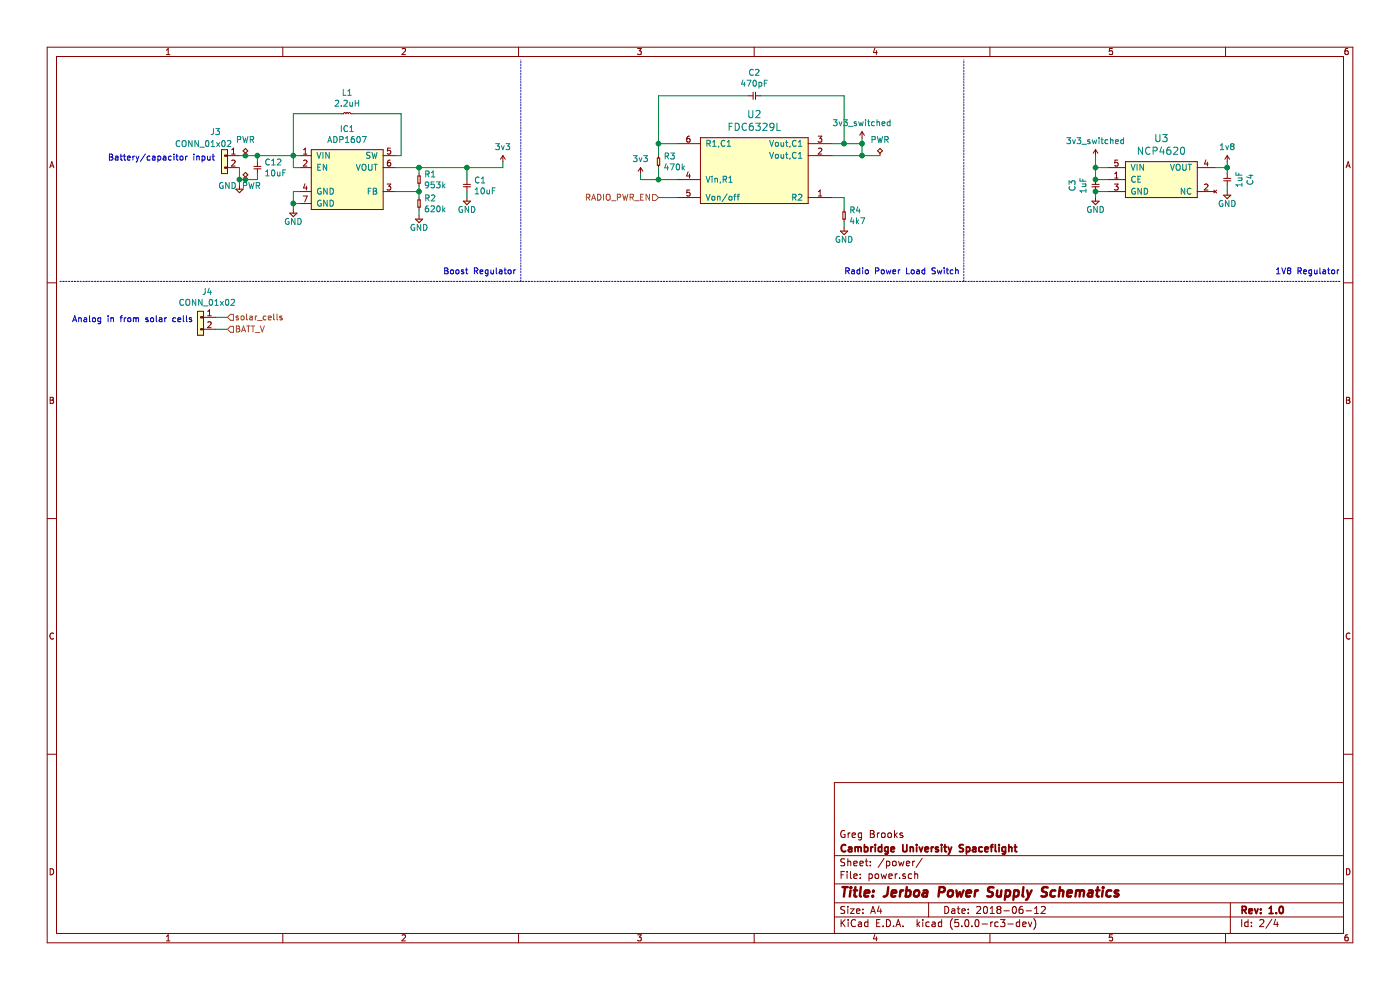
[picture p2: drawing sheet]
EESchema Schematic File Version 4
LIBS:jerboa-cache
EELAYER 26 0
EELAYER END
$Descr A4 11693 8268
encoding utf-8
Sheet 2 4
Title "Jerboa Power Supply Schematics"
Date "2018-06-12"
Rev "1.0"
Comp "Cambridge University Spaceflight"
Comment1 "Greg Brooks"
Comment2 ""
Comment3 ""
Comment4 ""
$EndDescr
$Comp
L agg-kicad:CONN_01x02 J3
U 1 1
P 1900 1300
F 0 "J3" H 1800 1500 50  0000 C CNN
F 1 "CONN_01x02" H 1700 1400 50  0000 C CNN
F 2 "agg:SIL-254P-02" H 1900 1300 50  0001 C CNN
F 3 "http://www.farnell.com/datasheets/2290158.pdf" H 1900 1300 50  0001 C CNN
F 4 "1593458" H 1900 1300 50  0001 C CNN "Farnell"
	1    1900 1300
	1    0    0    -1  
$EndComp
Text Notes 600  2700 0    50   ~ 0
Analog in from solar cells
Wire Wire Line
	1800 2750 1900 2750
Text HLabel 1900 2650 2    50   Input ~ 0
solar_cells
Wire Wire Line
	1900 2650 1800 2650
$Comp
L agg-kicad:GND #PWR023
U 1 1
P 2000 1550
F 0 "#PWR023" H 1870 1590 50  0001 L CNN
F 1 "GND" H 1900 1550 50  0000 C CNN
F 2 "" H 2000 1550 50  0001 C CNN
F 3 "" H 2000 1550 50  0001 C CNN
	1    2000 1550
	1    0    0    -1  
$EndComp
Wire Wire Line
	2000 1300 2050 1300
Text Notes 900  1350 0    50   ~ 0
Battery/capacitor input
$Comp
L agg-kicad:C C12
U 1 1
P 2150 1350
F 0 "C12" V 2154 1408 50  0000 L CNN
F 1 "10uF" V 2245 1408 50  0000 L CNN
F 2 "agg:0402" H 2150 1350 50  0001 C CNN
F 3 "" H 2150 1350 50  0001 C CNN
F 4 "2611904" H 2150 1350 50  0001 C CNN "Farnell"
	1    2150 1350
	0    1    1    0   
$EndComp
Wire Wire Line
	2150 1350 2150 1300
Connection ~ 2150 1300
Wire Wire Line
	2150 1450 2150 1500
$Comp
L agg-kicad:3v3 #PWR028
U 1 1
P 4200 1350
F 0 "#PWR028" H 4200 1460 50  0001 L CNN
F 1 "3v3" H 4200 1474 50  0000 C CNN
F 2 "" H 4200 1350 50  0001 C CNN
F 3 "" H 4200 1350 50  0001 C CNN
	1    4200 1350
	1    0    0    -1  
$EndComp
Wire Wire Line
	4200 1400 4200 1350
$Comp
L agg-kicad:CONN_01x02 J4
U 1 1
P 1700 2650
F 0 "J4" H 1731 2865 50  0000 C CNN
F 1 "CONN_01x02" H 1731 2774 50  0000 C CNN
F 2 "agg:SIL-254P-02" H 1700 2650 50  0001 C CNN
F 3 "http://www.farnell.com/datasheets/2290158.pdf" H 1700 2650 50  0001 C CNN
F 4 "1593458" H 1700 2650 50  0001 C CNN "Farnell"
	1    1700 2650
	1    0    0    -1  
$EndComp
Wire Wire Line
	2150 1300 2450 1300
$Comp
L agg-kicad:PWR #FLG02
U 1 1
P 2050 1300
F 0 "#FLG02" H 2050 1460 50  0001 C CNN
F 1 "PWR" H 2050 1434 50  0000 C CNN
F 2 "" H 2050 1300 50  0001 C CNN
F 3 "" H 2050 1300 50  0001 C CNN
	1    2050 1300
	1    0    0    -1  
$EndComp
Connection ~ 2050 1300
Wire Wire Line
	2050 1300 2150 1300
Text HLabel 1900 2750 2    50   Input ~ 0
BATT_V
$Comp
L adp1607:ADP1607 IC1
U 1 1
P 2900 1500
F 0 "IC1" H 2900 1925 50  0000 C CNN
F 1 "ADP1607" H 2900 1834 50  0000 C CNN
F 2 "Jerboa:LFCSP-2x2" H 2600 1100 50  0001 L CNN
F 3 "http://www.analog.com/media/en/technical-documentation/data-sheets/ADP1606_ADP1607.pdf" H 2600 1000 50  0001 L CNN
F 4 "2254940" H 2600 900 50  0001 L CNN "Farnell"
	1    2900 1500
	1    0    0    -1  
$EndComp
$Comp
L agg-kicad:L L1
U 1 1
P 2850 950
F 0 "L1" H 2900 1128 50  0000 C CNN
F 1 "2.2uH" H 2900 1037 50  0000 C CNN
F 2 "Jerboa:0806" H 2850 950 50  0001 C CNN
F 3 "" H 2850 950 50  0001 C CNN
F 4 "2520679" H 2850 950 50  0001 C CNN "Farnell"
	1    2850 950 
	1    0    0    -1  
$EndComp
$Comp
L agg-kicad:R R1
U 1 1
P 3500 1450
F 0 "R1" V 3504 1491 50  0000 L CNN
F 1 "953k" V 3595 1491 50  0000 L CNN
F 2 "agg:0402" H 3500 1450 50  0001 C CNN
F 3 "" H 3500 1450 50  0001 C CNN
F 4 "2141038" H 3500 1450 50  0001 C CNN "Farnell"
	1    3500 1450
	0    1    1    0   
$EndComp
$Comp
L agg-kicad:R R2
U 1 1
P 3500 1650
F 0 "R2" V 3504 1691 50  0000 L CNN
F 1 "620k" V 3595 1691 50  0000 L CNN
F 2 "agg:0402" H 3500 1650 50  0001 C CNN
F 3 "" H 3500 1650 50  0001 C CNN
F 4 "2073175" H 3500 1650 50  0001 C CNN "Farnell"
	1    3500 1650
	0    1    1    0   
$EndComp
$Comp
L agg-kicad:GND #PWR0103
U 1 1
P 3500 1800
F 0 "#PWR0103" H 3370 1840 50  0001 L CNN
F 1 "GND" H 3500 1700 50  0000 C CNN
F 2 "" H 3500 1800 50  0001 C CNN
F 3 "" H 3500 1800 50  0001 C CNN
	1    3500 1800
	1    0    0    -1  
$EndComp
$Comp
L agg-kicad:GND #PWR0105
U 1 1
P 2450 1750
F 0 "#PWR0105" H 2320 1790 50  0001 L CNN
F 1 "GND" H 2450 1650 50  0000 C CNN
F 2 "" H 2450 1750 50  0001 C CNN
F 3 "" H 2450 1750 50  0001 C CNN
	1    2450 1750
	1    0    0    -1  
$EndComp
Wire Wire Line
	2500 1600 2450 1600
Wire Wire Line
	2450 1600 2450 1700
Wire Wire Line
	2500 1700 2450 1700
Connection ~ 2450 1700
Wire Wire Line
	2450 1700 2450 1750
Wire Wire Line
	2500 1400 2450 1400
Wire Wire Line
	2450 1400 2450 1300
Connection ~ 2450 1300
Wire Wire Line
	2450 1300 2500 1300
Wire Wire Line
	3300 1600 3500 1600
Wire Wire Line
	3500 1600 3500 1550
Wire Wire Line
	3500 1650 3500 1600
Connection ~ 3500 1600
Wire Wire Line
	3500 1800 3500 1750
Wire Wire Line
	3300 1400 3500 1400
Wire Wire Line
	3500 1400 3500 1450
Wire Wire Line
	2950 950  3350 950 
Wire Wire Line
	3350 950  3350 1300
Wire Wire Line
	3350 1300 3300 1300
Wire Wire Line
	2850 950  2450 950 
Wire Wire Line
	2450 950  2450 1300
$Comp
L agg-kicad:C C1
U 1 1
P 3900 1500
F 0 "C1" V 3904 1558 50  0000 L CNN
F 1 "10uF" V 3995 1558 50  0000 L CNN
F 2 "agg:0402" H 3900 1500 50  0001 C CNN
F 3 "" H 3900 1500 50  0001 C CNN
F 4 "2611904" H 3900 1500 50  0001 C CNN "Farnell"
	1    3900 1500
	0    1    1    0   
$EndComp
$Comp
L agg-kicad:GND #PWR0106
U 1 1
P 3900 1650
F 0 "#PWR0106" H 3770 1690 50  0001 L CNN
F 1 "GND" H 3900 1550 50  0000 C CNN
F 2 "" H 3900 1650 50  0001 C CNN
F 3 "" H 3900 1650 50  0001 C CNN
	1    3900 1650
	1    0    0    -1  
$EndComp
Wire Wire Line
	3900 1600 3900 1650
Wire Wire Line
	3900 1500 3900 1400
Connection ~ 3900 1400
Wire Wire Line
	3900 1400 4200 1400
$Comp
L 3v3_switched:3v3_switched #PWR0107
U 1 1
P 7200 1150
F 0 "#PWR0107" H 7200 1260 50  0001 L CNN
F 1 "3v3_switched" H 7200 1274 50  0000 C CNN
F 2 "" H 7200 1150 50  0001 C CNN
F 3 "" H 7200 1150 50  0001 C CNN
	1    7200 1150
	1    0    0    -1  
$EndComp
$Comp
L FDC6329L:FDC6329L U2
U 1 1
P 6300 1300
F 0 "U2" H 6300 1647 60  0000 C CNN
F 1 "FDC6329L" H 6300 1541 60  0000 C CNN
F 2 "Jerboa:SuperSOT-6" H 6300 650 60  0001 C CNN
F 3 "http://www.farnell.com/datasheets/2285836.pdf" H 6300 750 60  0001 C CNN
F 4 "1652469" H 6300 550 60  0001 C CNN "Farnell"
	1    6300 1300
	1    0    0    -1  
$EndComp
Wire Wire Line
	6950 1300 7200 1300
Wire Wire Line
	7200 1300 7200 1200
Wire Wire Line
	6950 1200 7050 1200
Connection ~ 7200 1200
Wire Wire Line
	7200 1200 7200 1150
$Comp
L agg-kicad:R R3
U 1 1
P 5500 1300
F 0 "R3" V 5504 1341 50  0000 L CNN
F 1 "470k" V 5595 1341 50  0000 L CNN
F 2 "agg:0402" H 5500 1300 50  0001 C CNN
F 3 "" H 5500 1300 50  0001 C CNN
F 4 "9239553" H 5500 1300 50  0001 C CNN "Farnell"
	1    5500 1300
	0    1    1    0   
$EndComp
Text HLabel 5500 1650 0    50   Input ~ 0
RADIO_PWR_EN
Wire Wire Line
	5500 1650 5650 1650
$Comp
L agg-kicad:R R4
U 1 1
P 7050 1750
F 0 "R4" V 7054 1791 50  0000 L CNN
F 1 "4k7" V 7145 1791 50  0000 L CNN
F 2 "agg:0402" H 7050 1750 50  0001 C CNN
F 3 "" H 7050 1750 50  0001 C CNN
F 4 "2447187" H 7050 1750 50  0001 C CNN "Farnell"
	1    7050 1750
	0    1    1    0   
$EndComp
$Comp
L agg-kicad:GND #PWR0108
U 1 1
P 7050 1900
F 0 "#PWR0108" H 6920 1940 50  0001 L CNN
F 1 "GND" H 7050 1800 50  0000 C CNN
F 2 "" H 7050 1900 50  0001 C CNN
F 3 "" H 7050 1900 50  0001 C CNN
	1    7050 1900
	1    0    0    -1  
$EndComp
Wire Wire Line
	6950 1650 7050 1650
Wire Wire Line
	7050 1650 7050 1750
Wire Wire Line
	7050 1850 7050 1900
$Comp
L agg-kicad:3v3 #PWR0109
U 1 1
P 5350 1450
F 0 "#PWR0109" H 5350 1560 50  0001 L CNN
F 1 "3v3" H 5350 1574 50  0000 C CNN
F 2 "" H 5350 1450 50  0001 C CNN
F 3 "" H 5350 1450 50  0001 C CNN
	1    5350 1450
	1    0    0    -1  
$EndComp
Wire Wire Line
	5500 1300 5500 1200
Wire Wire Line
	5500 1200 5650 1200
Wire Wire Line
	5500 1400 5500 1500
Wire Wire Line
	5500 1500 5650 1500
Wire Wire Line
	5350 1450 5350 1500
Wire Wire Line
	5350 1500 5500 1500
Connection ~ 5500 1500
Wire Wire Line
	6250 800  5500 800 
Wire Wire Line
	5500 800  5500 1200
Connection ~ 5500 1200
Wire Wire Line
	6350 800  7050 800 
Wire Wire Line
	7050 800  7050 1200
Connection ~ 7050 1200
Wire Wire Line
	7050 1200 7200 1200
Wire Notes Line
	4350 2350 4350 500 
Wire Notes Line
	8050 2350 8050 500 
Text Notes 3700 2300 0    50   ~ 0
Boost Regulator
Text Notes 7050 2300 0    50   ~ 0
Radio Power Load Switch
$Comp
L agg-kicad:C C?
U 1 1
P 6250 800
AR Path="/5A37ABC3/5B4621D7" Ref="C?"  Part="1" 
AR Path="/5A37ABBB/5B4621D7" Ref="C2"  Part="1" 
F 0 "C2" H 6300 995 50  0000 C CNN
F 1 "470pF" H 6300 904 50  0000 C CNN
F 2 "agg:0402" H 6250 800 50  0001 C CNN
F 3 "" H 6250 800 50  0001 C CNN
F 4 "1327654" H 6250 800 50  0001 C CNN "Farnell"
	1    6250 800 
	1    0    0    -1  
$EndComp
Wire Wire Line
	3500 1400 3900 1400
Connection ~ 3500 1400
$Comp
L ncp4620:NCP4620 U3
U 1 1
P 9700 1500
F 0 "U3" H 9700 1847 60  0000 C CNN
F 1 "NCP4620" H 9700 1741 60  0000 C CNN
F 2 "agg:SC-70-5" H 9700 1100 60  0001 C CNN
F 3 "http://www.farnell.com/datasheets/1878393.pdf" H 9400 1200 60  0001 C CNN
F 4 "2464259" H 9700 1000 60  0001 C CNN "Farnell"
	1    9700 1500
	1    0    0    -1  
$EndComp
Wire Notes Line
	500  2350 11200 2350
Text Notes 10650 2300 0    50   ~ 0
1V8 Regulator
$Comp
L 3v3_switched:3v3_switched #PWR0110
U 1 1
P 9150 1300
F 0 "#PWR0110" H 9150 1410 50  0001 L CNN
F 1 "3v3_switched" H 9150 1424 50  0000 C CNN
F 2 "" H 9150 1300 50  0001 C CNN
F 3 "" H 9150 1300 50  0001 C CNN
	1    9150 1300
	1    0    0    -1  
$EndComp
$Comp
L agg-kicad:C C?
U 1 1
P 9150 1600
AR Path="/5B47B986" Ref="C?"  Part="1" 
AR Path="/5A37ABBB/5B47B986" Ref="C3"  Part="1" 
F 0 "C3" H 9200 1795 50  0000 C CNN
F 1 "1uF" H 9200 1704 50  0000 C CNN
F 2 "agg:0402" H 9150 1600 50  0001 C CNN
F 3 "" H 9150 1600 50  0001 C CNN
F 4 "1758879" H 9150 1600 60  0001 C CNN "Farnell"
	1    9150 1600
	0    -1   -1   0   
$EndComp
$Comp
L agg-kicad:GND #PWR0111
U 1 1
P 9150 1650
F 0 "#PWR0111" H 9020 1690 50  0001 L CNN
F 1 "GND" H 9150 1550 50  0000 C CNN
F 2 "" H 9150 1650 50  0001 C CNN
F 3 "" H 9150 1650 50  0001 C CNN
	1    9150 1650
	1    0    0    -1  
$EndComp
Wire Wire Line
	9150 1650 9150 1600
Wire Wire Line
	9250 1600 9150 1600
Connection ~ 9150 1600
Wire Wire Line
	9150 1500 9250 1500
Wire Wire Line
	9150 1500 9150 1400
Connection ~ 9150 1500
Wire Wire Line
	9250 1400 9150 1400
Connection ~ 9150 1400
Wire Wire Line
	9150 1400 9150 1300
$Comp
L agg-kicad:C C?
U 1 1
P 10250 1450
AR Path="/5B47F85A" Ref="C?"  Part="1" 
AR Path="/5A37ABBB/5B47F85A" Ref="C4"  Part="1" 
F 0 "C4" H 10300 1645 50  0000 C CNN
F 1 "1uF" H 10300 1554 50  0000 C CNN
F 2 "agg:0402" H 10250 1450 50  0001 C CNN
F 3 "" H 10250 1450 50  0001 C CNN
F 4 "1758879" H 10250 1450 60  0001 C CNN "Farnell"
	1    10250 1450
	0    1    1    0   
$EndComp
$Comp
L agg-kicad:GND #PWR0112
U 1 1
P 10250 1600
F 0 "#PWR0112" H 10120 1640 50  0001 L CNN
F 1 "GND" H 10250 1500 50  0000 C CNN
F 2 "" H 10250 1600 50  0001 C CNN
F 3 "" H 10250 1600 50  0001 C CNN
	1    10250 1600
	1    0    0    -1  
$EndComp
$Comp
L agg-kicad:1v8 #PWR0113
U 1 1
P 10250 1350
F 0 "#PWR0113" H 10250 1460 50  0001 L CNN
F 1 "1v8" H 10250 1474 50  0000 C CNN
F 2 "" H 10250 1350 50  0001 C CNN
F 3 "" H 10250 1350 50  0001 C CNN
	1    10250 1350
	1    0    0    -1  
$EndComp
Wire Wire Line
	10150 1400 10250 1400
Wire Wire Line
	10250 1400 10250 1350
Wire Wire Line
	10250 1400 10250 1450
Connection ~ 10250 1400
Wire Wire Line
	10250 1600 10250 1550
$Comp
L agg-kicad:PWR #FLG03
U 1 1
P 2050 1500
F 0 "#FLG03" H 2050 1660 50  0001 C CNN
F 1 "PWR" H 2100 1450 50  0000 C CNN
F 2 "" H 2050 1500 50  0001 C CNN
F 3 "" H 2050 1500 50  0001 C CNN
	1    2050 1500
	1    0    0    -1  
$EndComp
$Comp
L agg-kicad:PWR #FLG0101
U 1 1
P 7350 1300
F 0 "#FLG0101" H 7350 1460 50  0001 C CNN
F 1 "PWR" H 7350 1434 50  0000 C CNN
F 2 "" H 7350 1300 50  0001 C CNN
F 3 "" H 7350 1300 50  0001 C CNN
	1    7350 1300
	1    0    0    -1  
$EndComp
Wire Wire Line
	7350 1300 7200 1300
Connection ~ 7200 1300
Wire Wire Line
	2000 1400 2000 1500
Wire Wire Line
	2050 1500 2150 1500
Wire Wire Line
	2050 1500 2000 1500
Connection ~ 2050 1500
Connection ~ 2000 1500
Wire Wire Line
	2000 1500 2000 1550
$EndSCHEMATC
